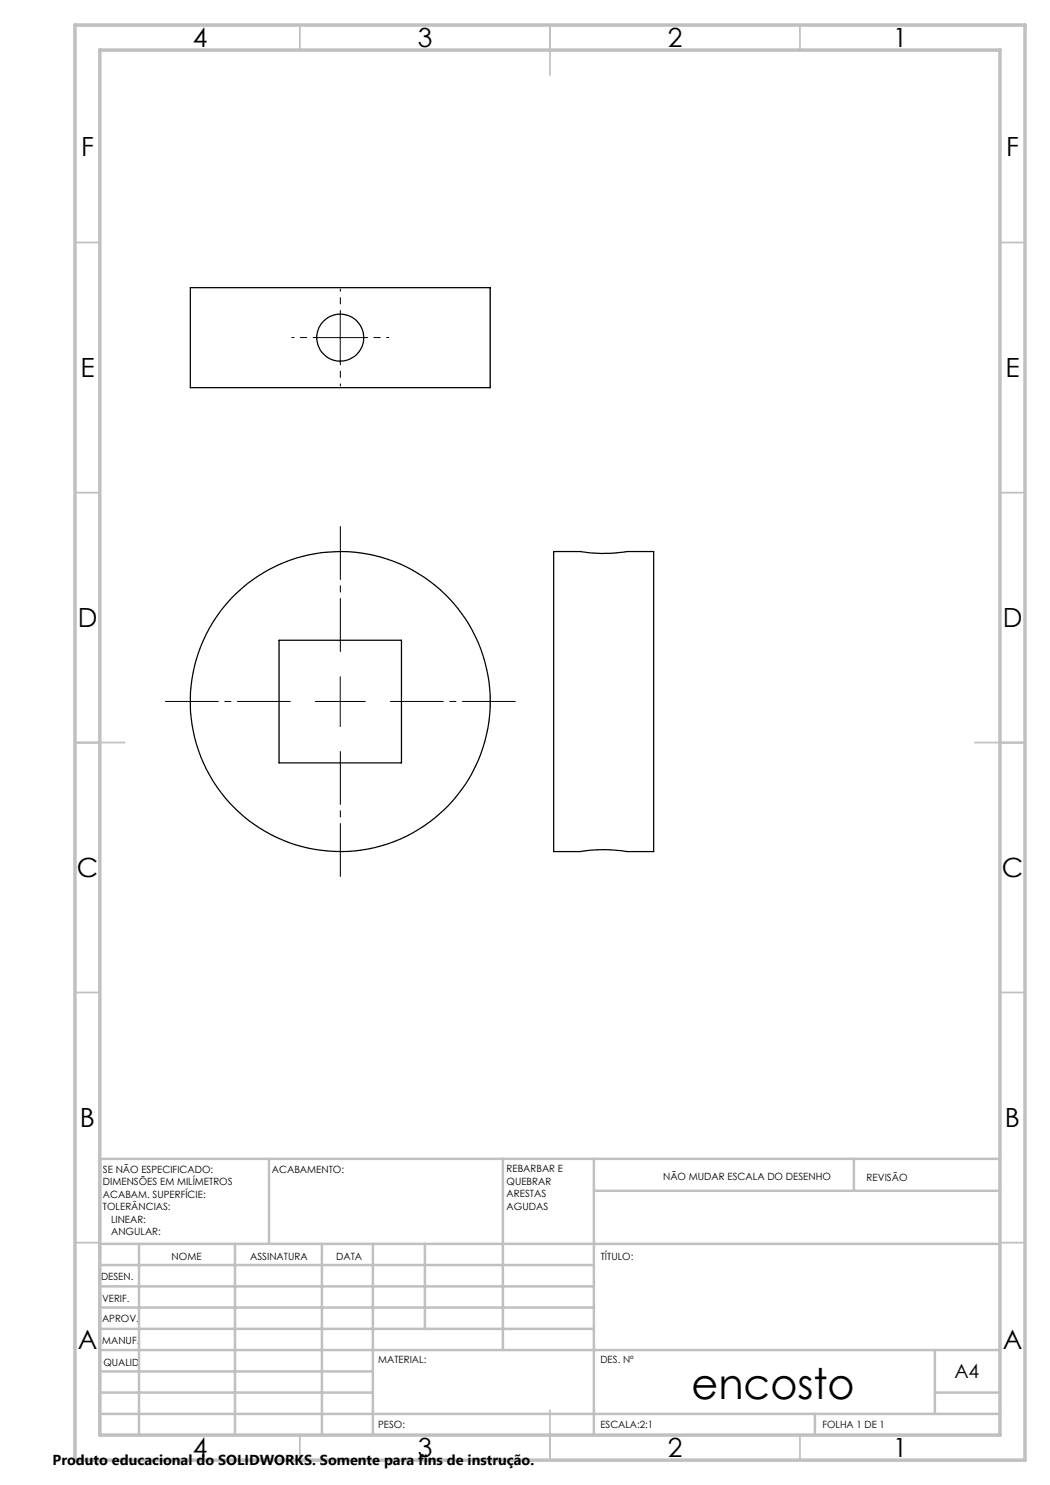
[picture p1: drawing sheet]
<svg xmlns="http://www.w3.org/2000/svg" width="210mm" height="297mm" viewBox="0 0 210 297" stroke-linecap="round" stroke-linejoin="round" font-family="sans-serif">
<path d="M68.1 130.3v-25M58.1 140.3h-25M68.1 150.3v25M78.1 140.3h25" fill="none" stroke="#000" stroke-width=".2" stroke-dasharray="15.2 1.3 1.3 1.3" stroke-dashoffset="4.6"/>
<path d="M63.1 67.5h-4.7M68.1 72.5v4.7M68.1 62.5v-4.7M73.1 67.5h4.7" fill="none" stroke="#000" stroke-width=".2" stroke-dasharray="15.2 1.3 1.3 1.3" stroke-dashoffset="14.8"/>
<path d="M63 67.5h10.1M68.1 62.5v10M68.1 135.3v10M63 140.3h10.1" fill="none" stroke="#000" stroke-width=".2"/>
<g fill="none" stroke="#c0c0c0" stroke-width=".35">
<path d="M60 5v5M110 5v10M160 5v5M15 48.5h5M200 48.5h5M15 98.5h5M200 98.5h5M15 148.5h10M195 148.5h10M15 198.5h5M200 198.5h5M15 248.5h5"/>
<path d="M200 248.5h5M60 287v5M110 282v10M160 287v5"/>
</g>
<g fill="none" stroke="#c0c0c0" stroke-width=".5">
<path d="M53.8 231.8v17M100.6 231.8v38.2M118.8 231.8v55.2M118.8 238.2h81.2M170.8 231.8v6.4M200 231.8h-180v55.2M20 248.8h180M20 257.3h98.8M20 253h98.8M27.8 248.8v38.2M47 248.8v38.2M64.4 248.8v38.2"/>
<path d="M74.6 248.8v38.2M85 248.8v17M20 265.8h98.8M20 261.5h98.8M20 278.5h54.6M20 274.3h54.6M20 270h180M187 278.5h13M187 270v12.8M20 282.8h180M163 282.8v4.2"/>
</g>
<path d="M15 5h190v287h-190zM20 10h180v277h-180z" fill="none" stroke="#c0c0c0" stroke-width=".7"/>
<g fill="none" stroke="#000" stroke-width=".25">
<path d="M38.1 57.5h59.9v20h-59.9zM110.7 110.3h5.3a28.5 28.5 0 0 0 9.4 0h5.3v60h-5.3a28.2 28.2 0 0 0-9.4 0h-5.3zM55.8 128.1h24.5v24.5h-24.5z"/>
<circle cx="68.1" cy="67.5" r="4.7"/>
<circle cx="68" cy="140.3" r="30"/>
</g>
<text font-size="8.5" x="138.3" y="279.7">encosto</text>
<g font-size="5.3">
<text x="38.5" y="9.5">4</text>
<text x="83.5" y="9.5">3</text>
<text x="133.6" y="9.5">2</text>
<text x="178.6" y="9.5">1</text>
<text x="16.2" y="31.3">F</text>
<text x="201.2" y="31.3">F</text>
<text x="16.1" y="75.5">E</text>
<text x="201.1" y="75.5">E</text>
<text x="15.5" y="125.5">D</text>
<text x="200.5" y="125.5">D</text>
<text x="15.4" y="175.5">C</text>
<text x="200.4" y="175.5">C</text>
<text x="16" y="225.5">B</text>
<text x="201" y="225.5">B</text>
<text x="15.5" y="269.8">A</text>
<text x="200.5" y="269.8">A</text>
<text x="38.5" y="291.5">4</text>
<text x="83.5" y="291.5">3</text>
<text x="133.6" y="291.5">2</text>
<text x="178.6" y="291.5">1</text>
</g>
<text font-size="3.9" x="190.9" y="275.5">A4</text>
<text font-size="2.9" x="10.5" y="292.9">Produto educacional do SOLIDWORKS. Somente para fins de instrução.</text>
<g font-size="2">
<text x="20.6" y="234.6">SE NÃO ESPECIFICADO:</text>
<text x="20.6" y="237.1">DIMENSÕES EM MILÍMETROS</text>
<text x="20.6" y="239.6">ACABAM. SUPERFÍCIE:</text>
<text x="54.4" y="234.6">ACABAMENTO:</text>
<text x="101.3" y="234.5">REBARBAR E</text>
<text x="101.3" y="237">QUEBRAR</text>
<text x="101.3" y="239.5">ARESTAS</text>
<text x="132.6" y="236">NÃO MUDAR ESCALA DO DESENHO</text>
<text x="173.3" y="236.2">REVISÃO</text>
<text x="20.6" y="242.1">TOLERÂNCIAS:</text>
<text x="22.2" y="244.6">LINEAR:</text>
<text x="101.3" y="242">AGUDAS</text>
<text x="22.2" y="247.1">ANGULAR:</text>
<text x="34.3" y="252">NOME</text>
<text x="50" y="251.9">ASSINATURA</text>
<text x="67.2" y="251.9">DATA</text>
<text x="120.2" y="251.9">TÍTULO:</text>
<text x="20.2" y="256.1">DESEN.</text>
<text x="20.4" y="260.3">VERIF.</text>
<text x="20.4" y="264.4">APROV.</text>
<text x="20.5" y="268.8">MANUF.</text>
<text x="20.7" y="273.1">QUALID</text>
<text x="75.7" y="272.5">MATERIAL:</text>
<text x="120.1" y="272.5">DES. Nº</text>
<text x="75.6" y="285.5">PESO:</text>
<text x="120.1" y="285.6">ESCALA:2:1</text>
<text x="164.5" y="285.6">FOLHA 1 DE 1</text>
</g>
</svg>
